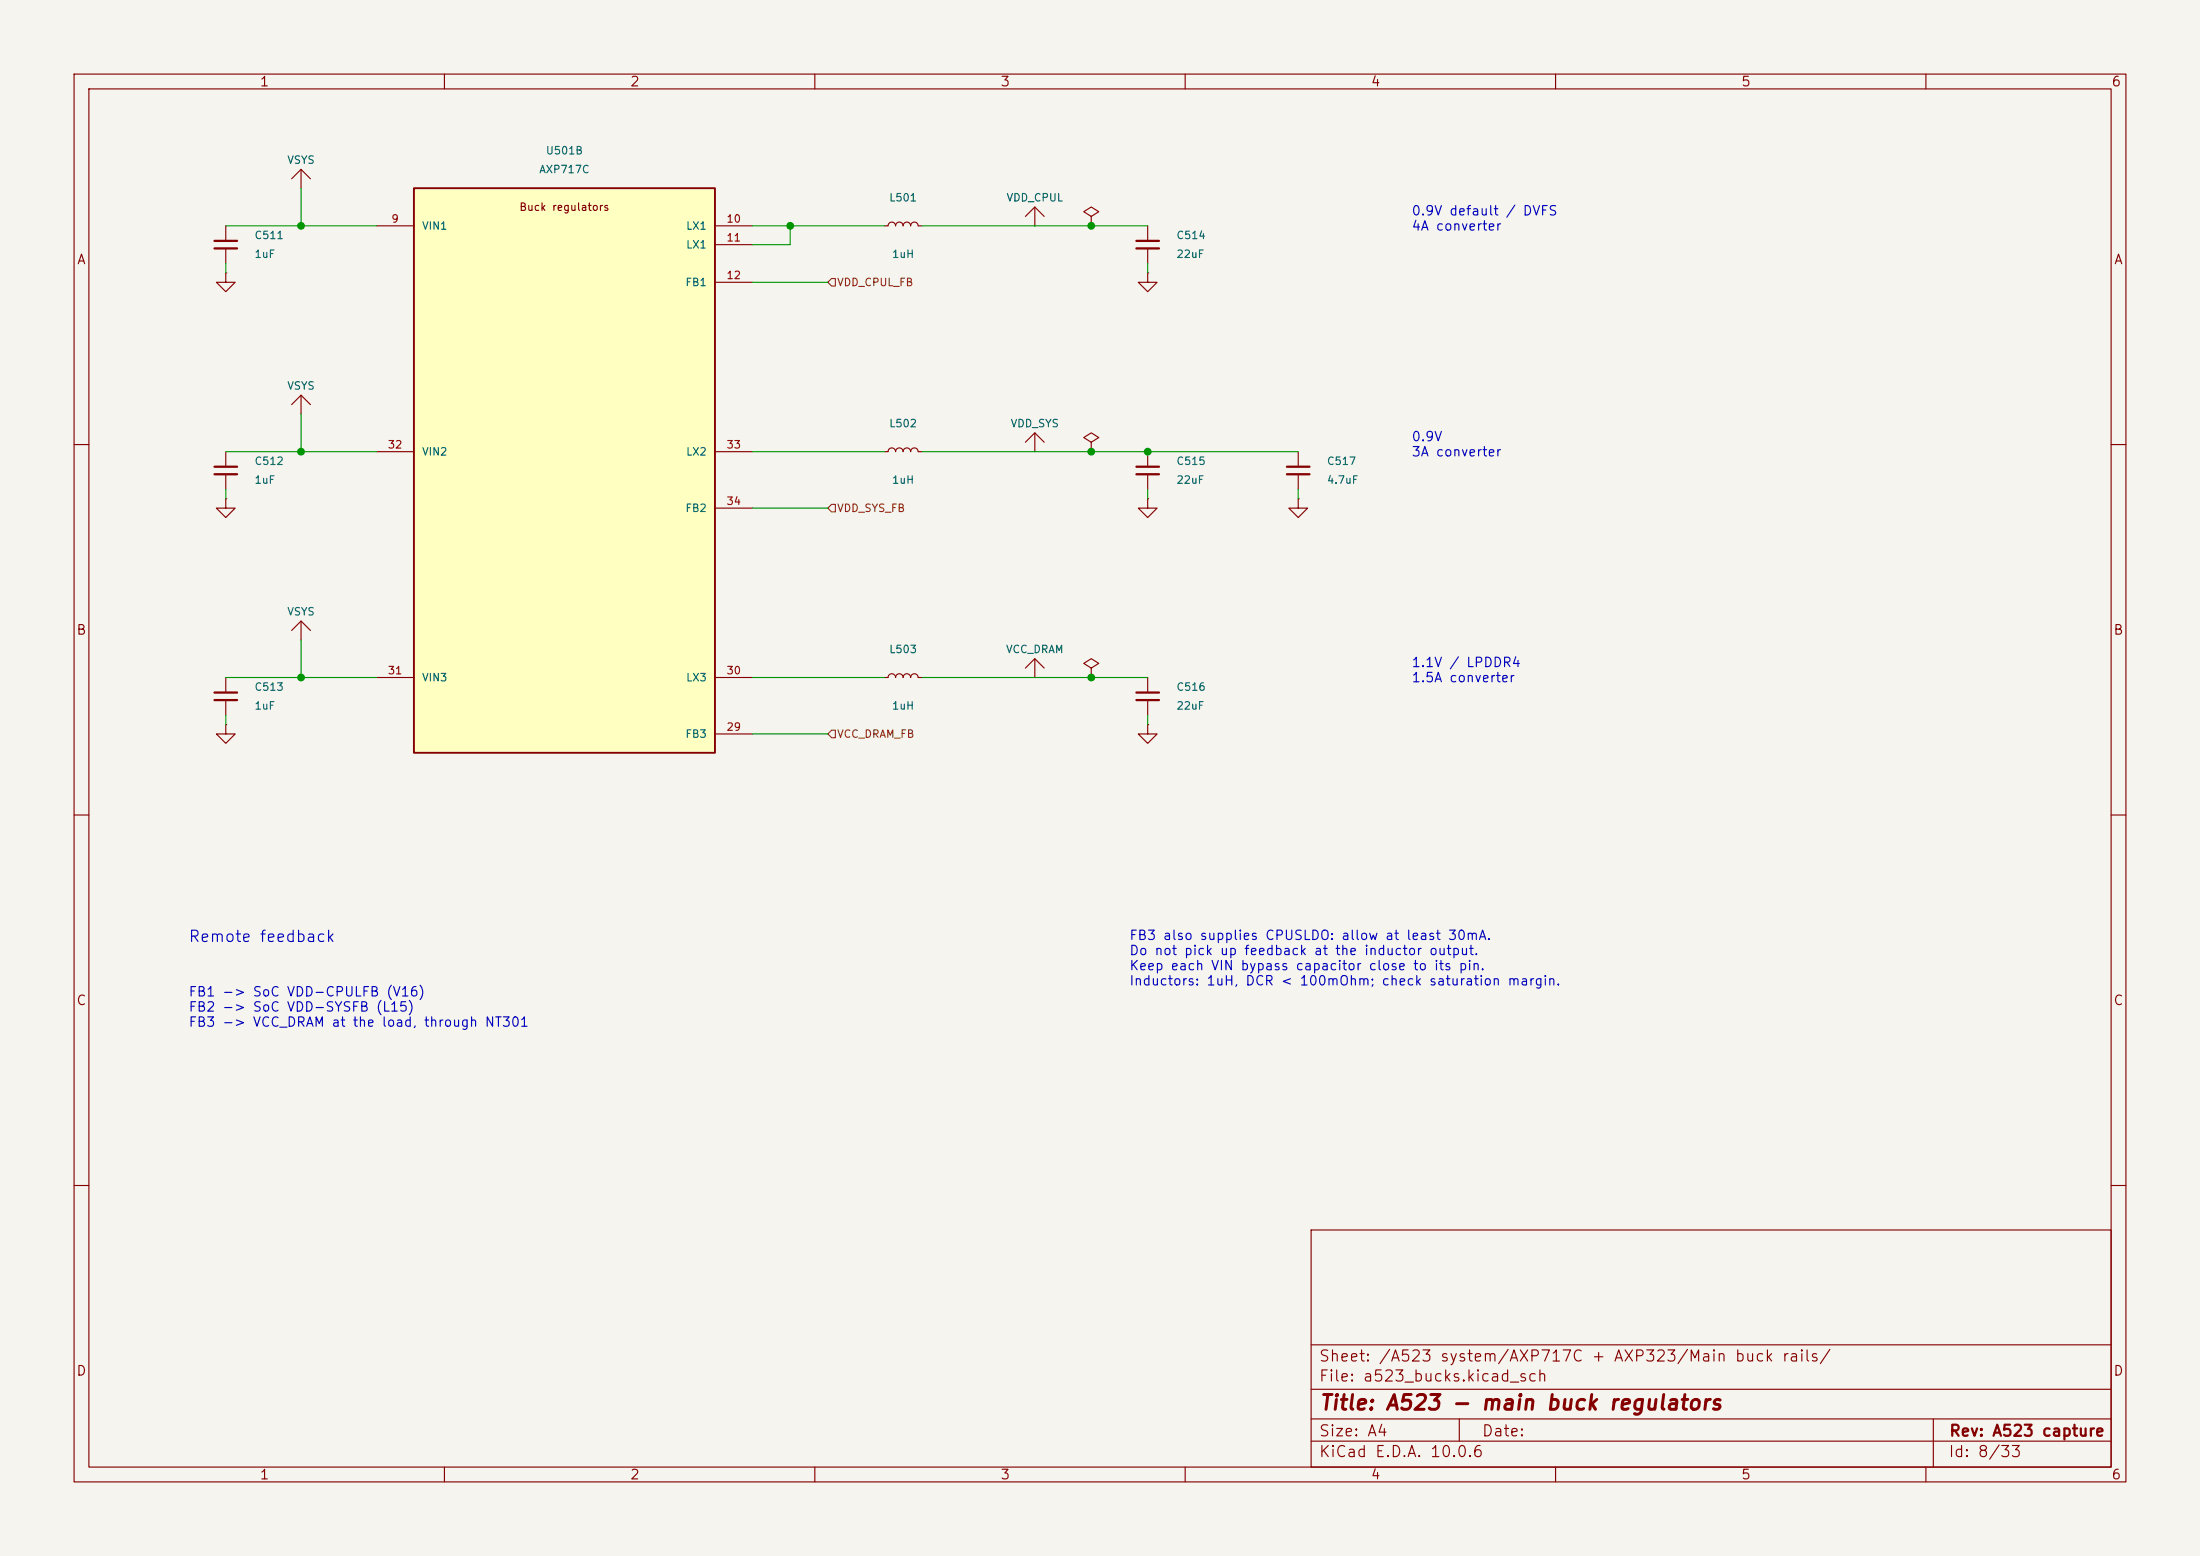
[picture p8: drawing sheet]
<svg xmlns="http://www.w3.org/2000/svg" width="297mm" height="210mm" viewBox="0 0 297 210" stroke-linecap="round" stroke-linejoin="round" font-family="sans-serif">
<path d="M0 0h297v210h-297z" fill="#f5f4ef" stroke="#f5f4ef" stroke-width=".14"/>
<g fill="none" stroke="#840000" stroke-width=".15">
<path d="M10 10h277v190h-277zM12 12h273v186h-273zM60 10v2M110 10v2M160 10v2M210 10v2M260 10v2M30.5 36.8v1.3h1.2l-1.2 1.3-1.3-1.3h1.3M30.5 36.8h.1M30.5 30.5v2M30.5 33.5v2.1M39.4 24.1l1.2-1.2 1.3 1.2"/>
<path d="M40.6 22.9v2.5M119.4 30.5h.5a.51 .51 0 0 1 .5-.5 .51 .51 0 0 1 .5 .5 .51 .51 0 0 1 .5-.5 .51 .51 0 0 1 .5 .5 .51 .51 0 0 1 .5-.5 .51 .51 0 0 1 .5 .5 .51 .51 0 0 1 .5-.5 .51 .51 0 0 1 .6 .5h.5M138.4 29.2l1.3-1.3 1.3 1.3M139.7 27.9v2.6M147.3 29.2l1-.6-1-.7-1 .7 1 .6v1.3M147.3 30.5h.1M154.9 36.8v1.3h1.3l-1.3 1.3-1.2-1.3h1.2M154.9 36.8h.1M154.9 30.5v2M154.9 33.5v2.1M39.4 54.6l1.2-1.3 1.3 1.3M40.6 53.3v2.6"/>
<path d="M138.4 59.7l1.3-1.3 1.3 1.3M139.7 58.4v2.6M147.3 59.7l1-.6-1-.7-1 .7 1 .6v1.3M10 60h2M30.5 67.3v1.3h1.2l-1.2 1.3-1.3-1.3h1.3M30.5 67.3h.1M30.5 61v2M30.5 64v2M119.4 61h.5a.51 .51 0 0 1 .5-.5 .51 .51 0 0 1 .5 .5 .51 .51 0 0 1 .5-.5 .51 .51 0 0 1 .5 .5 .51 .51 0 0 1 .5-.5 .51 .51 0 0 1 .5 .5 .51 .51 0 0 1 .5-.5 .51 .51 0 0 1 .6 .5h.5M147.3 61h.1M154.9 61v2M154.9 64v2"/>
<path d="M175.3 67.3v1.3h1.2l-1.2 1.3-1.3-1.3h1.3M175.3 67.3h.1M175.3 61v2M175.3 64v2M285 60h2M30.5 97.8v1.3h1.2l-1.2 1.2-1.3-1.2h1.3M30.5 97.8h.1M138.4 90.2l1.3-1.3 1.3 1.3M139.7 88.9v2.5M154.9 97.8v1.3h1.3l-1.3 1.2-1.2-1.2h1.2M154.9 97.8h.1M154.9 91.4v2.1"/>
<path d="M154.9 94.5v2M10 110h2M285 110h2M10 160h2M177 166h108v32h-108zM285 160h2M60 198v2M110 198v2M160 198v2M177 194.5h108M177 191.5h108M177 187.5h108"/>
<path d="M177 181.5h108M197 191.5v3M210 198v2M260 198v2M261 191.5v6.5"/>
</g>
<path d="M29 32.5h3M29 33.5h3M153.4 32.5h3.1M153.4 33.5h3.1M29 63h3M29 64h3M153.4 63h3.1M153.4 64h3.1M173.7 63h3.1M173.7 64h3.1M153.4 93.5h3.1M153.4 94.5h3.1" fill="none" stroke="#840000" stroke-width=".3"/>
<path d="M55.9 25.4h40.6v76.2h-40.6z" fill="#ffffc2"/>
<path d="M55.9 25.4h40.6v76.2h-40.6z" fill="none" stroke="#840000" stroke-width=".25"/>
<g fill="none" stroke="#840000" stroke-width=".15">
<path d="M50.8 30.5h5.1M96.5 30.5h5.1M96.5 33h5.1M96.5 38.1h5.1M50.8 61h5.1M96.5 61h5.1M96.5 68.6h5.1M154.9 67.3v1.3h1.3l-1.3 1.3-1.2-1.3h1.2M154.9 67.3h.1M30.5 91.4v2.1M30.5 94.5v2M39.4 85.1l1.2-1.3 1.3 1.3"/>
<path d="M40.6 83.8v2.6M50.8 91.4h5.1M96.5 99.1h5.1M96.5 91.4h5.1M119.4 91.4h.5a.51 .51 0 0 1 .5-.5 .51 .51 0 0 1 .5 .5 .51 .51 0 0 1 .5-.5 .51 .51 0 0 1 .5 .5 .51 .51 0 0 1 .5-.5 .51 .51 0 0 1 .5 .5 .51 .51 0 0 1 .5-.5 .51 .51 0 0 1 .6 .5h.5M147.3 90.2l1-.7-1-.6-1 .6 1 .7v1.2M147.3 91.4h.1"/>
</g>
<path d="M29 93.5h3M29 94.5h3" fill="none" stroke="#840000" stroke-width=".3"/>
<path d="M112.3 37.6h.5v1h-.5l-.5-.5zM112.3 68.1h.5v1h-.5l-.5-.5zM112.3 98.6h.5v1h-.5l-.5-.5z" fill="none" stroke="#725600" stroke-width=".15"/>
<g fill="none" stroke="#009600" stroke-width=".15">
<path d="M30.5 30.5h20.3M30.5 35.6v1.2M40.6 25.4v5.1M101.6 30.5h17.8M101.6 38.1h10.2M106.7 30.5v2.5h-5.1M124.5 30.5h30.4M154.9 35.6v1.2M40.6 55.9v5.1M30.5 61h20.3M30.5 66v1.3M101.6 61h17.8"/>
<path d="M101.6 68.6h10.2M124.5 61h50.8M154.9 66v1.3M175.3 66v1.3M30.5 91.4h20.3M30.5 96.5v1.3M40.6 86.4v5M101.6 91.4h17.8M101.6 99.1h10.2M124.5 91.4h30.4M154.9 96.5v1.3"/>
</g>
<g fill="#009600" stroke="#009600" stroke-width=".14">
<circle cx="106.7" cy="30.5" r=".46"/>
<circle cx="40.6" cy="91.4" r=".46"/>
<circle cx="40.6" cy="61" r=".46"/>
<circle cx="40.6" cy="30.5" r=".46"/>
<circle cx="154.9" cy="61" r=".46"/>
<circle cx="147.3" cy="91.4" r=".46"/>
<circle cx="147.3" cy="61" r=".46"/>
<circle cx="147.3" cy="30.5" r=".46"/>
</g>
<text font-size="2" fill="#840000" x="178" y="190.8">Title: A523 - main buck regulators</text>
<text font-size="1.5" fill="#0000c2" x="25.3" y="127.5">Remote feedback</text>
<g font-size="1.5" fill="#840000">
<text x="178" y="184.1">Sheet: /A523 system/AXP717C + AXP323/Main buck rails/</text>
<text x="178" y="186.8">File: a523_bucks.kicad_sch</text>
<text x="178" y="197">KiCad E.D.A. 10.0.6</text>
<text x="178" y="194.2">Size: A4</text>
<text x="200" y="194.2">Date:</text>
<text x="263" y="197">Id: 8/33</text>
<text x="263" y="194.2">Rev: A523 capture</text>
</g>
<g font-size="1.3" fill="#840000">
<text x="35" y="12">1</text>
<text x="85" y="12">2</text>
<text x="135" y="12">3</text>
<text x="185" y="12">4</text>
<text x="235" y="12">5</text>
<text x="285" y="12">6</text>
<text x="10.3" y="36">A</text>
<text x="285.3" y="36">A</text>
<text x="10.2" y="86">B</text>
<text x="285.2" y="86">B</text>
<text x="10.2" y="136">C</text>
<text x="285.2" y="136">C</text>
<text x="10.2" y="186">D</text>
<text x="285.2" y="186">D</text>
<text x="35" y="200">1</text>
<text x="85" y="200">2</text>
<text x="135" y="200">3</text>
<text x="185" y="200">4</text>
<text x="235" y="200">5</text>
<text x="285" y="200">6</text>
</g>
<g font-size="1.3" fill="#0000c2">
<text x="190.5" y="29.4">0.9V default / DVFS</text>
<text x="190.5" y="31.4">4A converter</text>
<text x="190.5" y="59.9">0.9V</text>
<text x="190.5" y="61.9">3A converter</text>
<text x="190.5" y="90.4">1.1V / LPDDR4</text>
<text x="190.5" y="92.4">1.5A converter</text>
<text x="152.4" y="127.2">FB3 also supplies CPUSLDO: allow at least 30mA.</text>
<text x="152.4" y="129.2">Do not pick up feedback at the inductor output.</text>
<text x="152.4" y="131.3">Keep each VIN bypass capacitor close to its pin.</text>
<text x="25.4" y="134.8">FB1 -&gt; SoC VDD-CPULFB (V16)</text>
<text x="25.4" y="136.9">FB2 -&gt; SoC VDD-SYSFB (L15)</text>
<text x="152.4" y="133.3">Inductors: 1uH, DCR &lt; 100mOhm; check saturation margin.</text>
<text x="25.4" y="138.9">FB3 -&gt; VCC_DRAM at the load, through NT301</text>
</g>
<g font-size="1" fill="#006464">
<text x="38.7" y="22.4">VSYS</text>
<text x="72.7" y="23.6">AXP717C</text>
<text x="73.6" y="21.1">U501B</text>
<text x="120" y="27.4">L501</text>
<text x="135.8" y="27.4">VDD_CPUL</text>
<text x="34.3" y="32.5">C511</text>
<text x="34.3" y="35.1">1uF</text>
<text x="56.9" y="31.2">VIN1</text>
<text x="92.5" y="31.2">LX1</text>
<text x="92.5" y="33.8">LX1</text>
<text x="120.3" y="35.1">1uH</text>
<text x="158.7" y="32.5">C514</text>
<text x="158.7" y="35.1">22uF</text>
<text x="92.4" y="38.9">FB1</text>
<text x="38.7" y="52.8">VSYS</text>
<text x="120" y="57.9">L502</text>
<text x="136.4" y="57.9">VDD_SYS</text>
<text x="34.3" y="63">C512</text>
<text x="34.3" y="65.5">1uF</text>
<text x="56.9" y="61.7">VIN2</text>
<text x="92.5" y="61.7">LX2</text>
<text x="120.3" y="65.5">1uH</text>
<text x="158.7" y="63">C515</text>
<text x="158.7" y="65.5">22uF</text>
<text x="179.1" y="63">C517</text>
<text x="179.1" y="65.5">4.7uF</text>
<text x="92.4" y="69.3">FB2</text>
<text x="38.7" y="83.3">VSYS</text>
<text x="120" y="88.4">L503</text>
<text x="135.7" y="88.4">VCC_DRAM</text>
<text x="34.3" y="93.5">C513</text>
<text x="56.9" y="92.2">VIN3</text>
<text x="92.5" y="92.2">LX3</text>
<text x="158.7" y="93.5">C516</text>
<text x="34.3" y="96">1uF</text>
<text x="92.4" y="99.8">FB3</text>
<text x="120.3" y="96">1uH</text>
<text x="158.7" y="96">22uF</text>
</g>
<text font-size="1" fill="#840000" x="70" y="28.7">Buck regulators</text>
<g font-size="1" fill="#a90000">
<text x="52.8" y="30.3">9</text>
<text x="98" y="30.3">10</text>
<text x="98" y="32.8">11</text>
<text x="98" y="37.9">12</text>
<text x="52.3" y="60.8">32</text>
<text x="98" y="60.8">33</text>
<text x="98" y="68.4">34</text>
<text x="52.3" y="91.3">31</text>
<text x="98" y="91.3">30</text>
<text x="98" y="98.9">29</text>
</g>
<g font-size="1" fill="#725600">
<text x="112.9" y="38.9">VDD_CPUL_FB</text>
<text x="112.9" y="69.3">VDD_SYS_FB</text>
<text x="112.9" y="99.8">VCC_DRAM_FB</text>
</g>
</svg>
